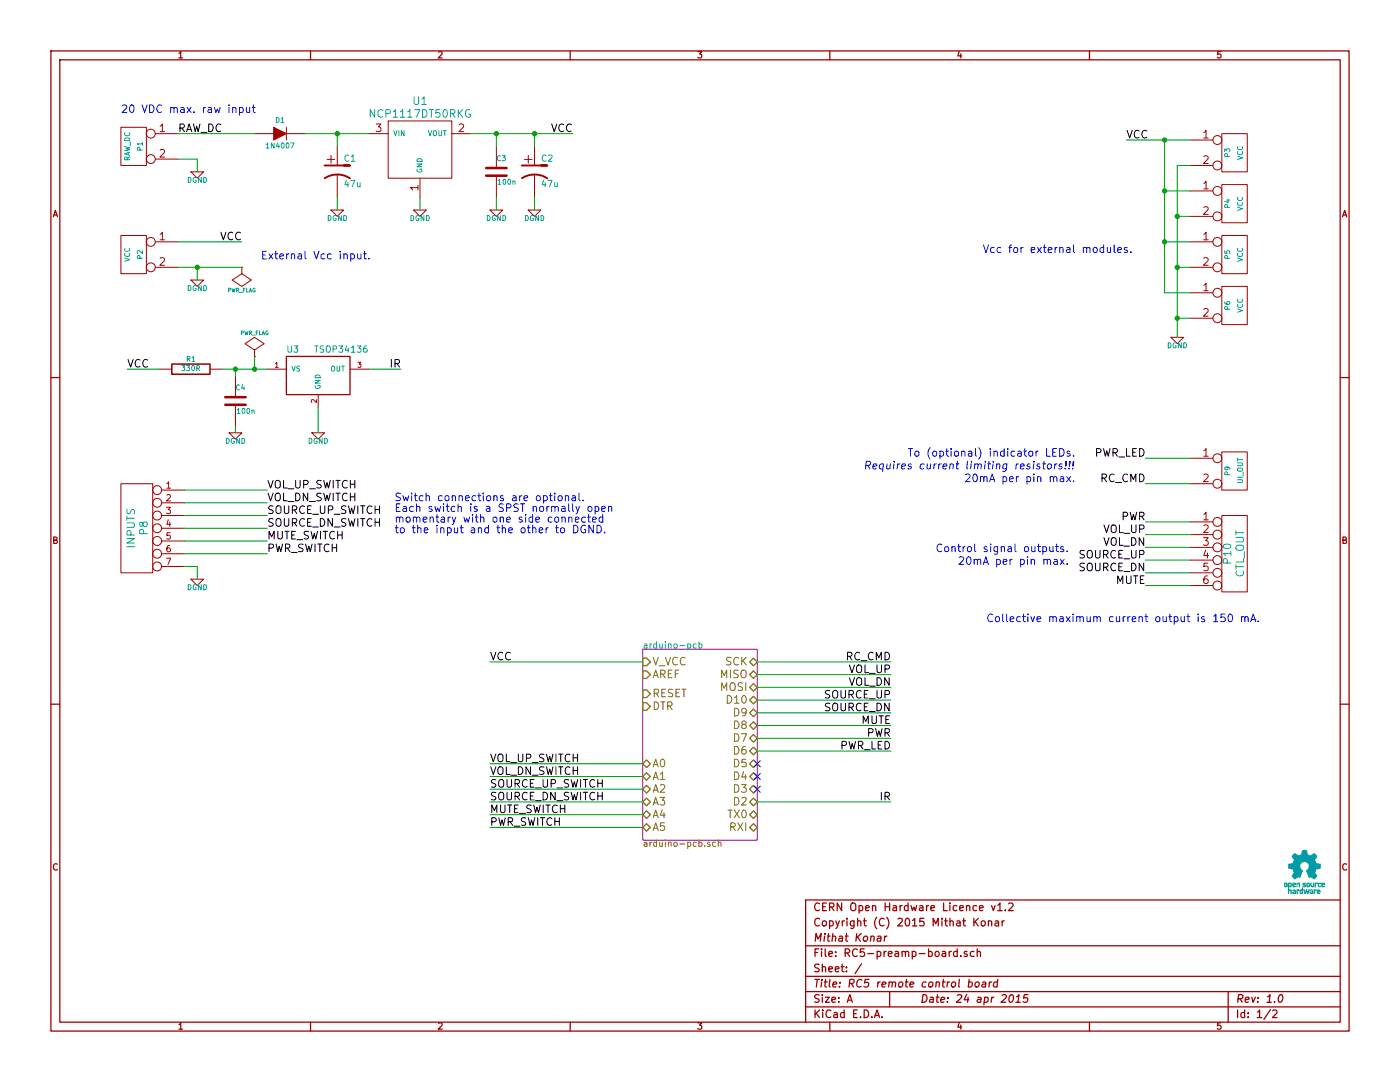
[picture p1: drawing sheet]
EESchema Schematic File Version 2
LIBS:mfk_atmel
LIBS:mfk_opto
LIBS:mfk_vreg
LIBS:power
LIBS:device
LIBS:transistors
LIBS:conn
LIBS:linear
LIBS:regul
LIBS:74xx
LIBS:cmos4000
LIBS:adc-dac
LIBS:memory
LIBS:xilinx
LIBS:special
LIBS:microcontrollers
LIBS:dsp
LIBS:microchip
LIBS:analog_switches
LIBS:motorola
LIBS:texas
LIBS:intel
LIBS:audio
LIBS:interface
LIBS:digital-audio
LIBS:philips
LIBS:display
LIBS:cypress
LIBS:siliconi
LIBS:opto
LIBS:atmel
LIBS:contrib
LIBS:valves
LIBS:RC5-preamp-board-cache
EELAYER 27 0
EELAYER END
$Descr A 11000 8500
encoding utf-8
Sheet 1 2
Title "RC5 remote control board"
Date "24 apr 2015"
Rev "1.0"
Comp "Mithat Konar"
Comment1 "Copyright (C) 2015 Mithat Konar"
Comment2 "CERN Open Hardware Licence v1.2"
Comment3 ""
Comment4 ""
$EndDescr
$Comp
L CONN_2 P1
U 1 1
P 1050 1150
F 0 "P1" V 1000 1150 40  0000 C CNN
F 1 "RAW_DC" V 1100 1150 40  0000 C CNN
F 2 "mfk-SIL-2" H 1050 1150 60  0001 C CNN
F 3 "" H 1050 1150 60  0000 C CNN
	1    1050 1150
	-1   0    0    -1  
$EndComp
$Comp
L CONN_2 P4
U 1 1
P 9700 1600
F 0 "P4" V 9650 1600 40  0000 C CNN
F 1 "VCC" V 9750 1600 40  0000 C CNN
F 2 "mfk-SIL-2" H 9700 1600 60  0001 C CNN
F 3 "" H 9700 1600 60  0000 C CNN
	1    9700 1600
	1    0    0    -1  
$EndComp
$Comp
L CONN_2 P2
U 1 1
P 1050 2000
F 0 "P2" V 1000 2000 40  0000 C CNN
F 1 "VCC" V 1100 2000 40  0000 C CNN
F 2 "mfk-SIL-2" H 1050 2000 60  0001 C CNN
F 3 "" H 1050 2000 60  0000 C CNN
	1    1050 2000
	-1   0    0    -1  
$EndComp
$Comp
L CONN_2 P5
U 1 1
P 9700 2000
F 0 "P5" V 9650 2000 40  0000 C CNN
F 1 "VCC" V 9750 2000 40  0000 C CNN
F 2 "mfk-SIL-2" H 9700 2000 60  0001 C CNN
F 3 "" H 9700 2000 60  0000 C CNN
	1    9700 2000
	1    0    0    -1  
$EndComp
$Comp
L CONN_2 P6
U 1 1
P 9700 2400
F 0 "P6" V 9650 2400 40  0000 C CNN
F 1 "VCC" V 9750 2400 40  0000 C CNN
F 2 "mfk-SIL-2" H 9700 2400 60  0001 C CNN
F 3 "" H 9700 2400 60  0000 C CNN
	1    9700 2400
	1    0    0    -1  
$EndComp
$Comp
L CONN_2 P3
U 1 1
P 9700 1200
F 0 "P3" V 9650 1200 40  0000 C CNN
F 1 "VCC" V 9750 1200 40  0000 C CNN
F 2 "mfk-SIL-2" H 9700 1200 60  0001 C CNN
F 3 "" H 9700 1200 60  0000 C CNN
	1    9700 1200
	1    0    0    -1  
$EndComp
$Comp
L DGND #PWR01
U 1 1
P 9250 2650
F 0 "#PWR01" H 9250 2650 40  0001 C CNN
F 1 "DGND" H 9250 2580 40  0000 C CNN
F 2 "" H 9250 2650 60  0000 C CNN
F 3 "" H 9250 2650 60  0000 C CNN
	1    9250 2650
	1    0    0    -1  
$EndComp
$Comp
L CONN_7 P8
U 1 1
P 1100 4150
F 0 "P8" V 1070 4150 60  0000 C CNN
F 1 "INPUTS" V 1170 4150 60  0000 C CNN
F 2 "mfk-SIL-7" H 1100 4150 60  0001 C CNN
F 3 "" H 1100 4150 60  0000 C CNN
	1    1100 4150
	-1   0    0    -1  
$EndComp
$Comp
L DGND #PWR02
U 1 1
P 1550 4550
F 0 "#PWR02" H 1550 4550 40  0001 C CNN
F 1 "DGND" H 1550 4480 40  0000 C CNN
F 2 "" H 1550 4550 60  0000 C CNN
F 3 "" H 1550 4550 60  0000 C CNN
	1    1550 4550
	1    0    0    -1  
$EndComp
Text Label 2100 3850 0    60   ~ 0
VOL_UP_SWITCH
Text Label 2100 3950 0    60   ~ 0
VOL_DN_SWITCH
Text Label 2100 4050 0    60   ~ 0
SOURCE_UP_SWITCH
Text Label 2100 4150 0    60   ~ 0
SOURCE_DN_SWITCH
Text Label 2100 4250 0    60   ~ 0
MUTE_SWITCH
Text Label 2100 4350 0    60   ~ 0
PWR_SWITCH
Text Label 9000 4200 2    60   ~ 0
VOL_UP
Text Label 9000 4300 2    60   ~ 0
VOL_DN
Text Label 9000 4400 2    60   ~ 0
SOURCE_UP
Text Label 9000 4500 2    60   ~ 0
SOURCE_DN
Text Label 9000 4600 2    60   ~ 0
MUTE
Text Label 9000 4100 2    60   ~ 0
PWR
Text Label 9000 3600 2    60   ~ 0
PWR_LED
Text Notes 3100 3950 0    60   ~ 0
Switch connections are optional.\nEach switch is a SPST normally open\nmomentary with one side connected\nto the input and the other to DGND.
Text Label 9000 3800 2    60   ~ 0
RC_CMD
$Comp
L CONN_6 P10
U 1 1
P 9700 4350
F 0 "P10" V 9650 4350 60  0000 C CNN
F 1 "CTL_OUT" V 9750 4350 60  0000 C CNN
F 2 "mfk-SIL-6" H 9700 4350 60  0001 C CNN
F 3 "" H 9700 4350 60  0000 C CNN
	1    9700 4350
	1    0    0    -1  
$EndComp
$Comp
L CONN_2 P9
U 1 1
P 9700 3700
F 0 "P9" V 9650 3700 40  0000 C CNN
F 1 "UI_OUT" V 9750 3700 40  0000 C CNN
F 2 "mfk-SIL-2" H 9700 3700 60  0001 C CNN
F 3 "" H 9700 3700 60  0000 C CNN
	1    9700 3700
	1    0    0    -1  
$EndComp
Text Label 3850 6000 0    60   ~ 0
VOL_UP_SWITCH
Text Label 3850 6100 0    60   ~ 0
VOL_DN_SWITCH
Text Label 3850 6300 0    60   ~ 0
SOURCE_DN_SWITCH
Text Label 3850 6400 0    60   ~ 0
MUTE_SWITCH
Text Label 3850 6500 0    60   ~ 0
PWR_SWITCH
Text Label 3850 6200 0    60   ~ 0
SOURCE_UP_SWITCH
Text Label 7000 5300 2    60   ~ 0
VOL_UP
Text Label 7000 5400 2    60   ~ 0
VOL_DN
Text Label 7000 5500 2    60   ~ 0
SOURCE_UP
Text Label 7000 5600 2    60   ~ 0
SOURCE_DN
Text Label 7000 5700 2    60   ~ 0
MUTE
Text Label 7000 5800 2    60   ~ 0
PWR
Text Label 7000 5900 2    60   ~ 0
PWR_LED
$Comp
L CP1 C1
U 1 1
P 2650 1350
F 0 "C1" H 2700 1450 50  0000 L CNN
F 1 "47u" H 2700 1250 50  0000 L CNN
F 2 "mfk-CRP_5.0_2.0_0.5" H 2650 1350 60  0001 C CNN
F 3 "~" H 2650 1350 60  0000 C CNN
	1    2650 1350
	1    0    0    -1  
$EndComp
$Comp
L CP1 C2
U 1 1
P 4200 1350
F 0 "C2" H 4250 1450 50  0000 L CNN
F 1 "47u" H 4250 1250 50  0000 L CNN
F 2 "mfk-CRP_5.0_2.0_0.5" H 4200 1350 60  0001 C CNN
F 3 "~" H 4200 1350 60  0000 C CNN
	1    4200 1350
	1    0    0    -1  
$EndComp
$Comp
L C C3
U 1 1
P 3900 1350
F 0 "C3" H 3900 1450 40  0000 L CNN
F 1 "100n" H 3906 1265 40  0000 L CNN
F 2 "mfk-C_4.0_2.5_2.5_0.5" H 3938 1200 30  0001 C CNN
F 3 "~" H 3900 1350 60  0000 C CNN
	1    3900 1350
	1    0    0    -1  
$EndComp
Text Label 4500 1050 2    60   ~ 0
VCC
$Comp
L DGND #PWR03
U 1 1
P 1550 2200
F 0 "#PWR03" H 1550 2200 40  0001 C CNN
F 1 "DGND" H 1550 2130 40  0000 C CNN
F 2 "" H 1550 2200 60  0000 C CNN
F 3 "" H 1550 2200 60  0000 C CNN
	1    1550 2200
	1    0    0    -1  
$EndComp
Text Label 1900 1900 2    60   ~ 0
VCC
$Comp
L DGND #PWR04
U 1 1
P 1550 1350
F 0 "#PWR04" H 1550 1350 40  0001 C CNN
F 1 "DGND" H 1550 1280 40  0000 C CNN
F 2 "" H 1550 1350 60  0000 C CNN
F 3 "" H 1550 1350 60  0000 C CNN
	1    1550 1350
	1    0    0    -1  
$EndComp
Text Label 1400 1050 0    60   ~ 0
RAW_DC
Text Notes 950  900  0    60   ~ 0
20 VDC max. raw input
$Comp
L DIODE D1
U 1 1
P 2200 1050
F 0 "D1" H 2200 1150 40  0000 C CNN
F 1 "1N4007" H 2200 950 40  0000 C CNN
F 2 "mfk-DO-41" H 2200 1050 60  0001 C CNN
F 3 "~" H 2200 1050 60  0000 C CNN
	1    2200 1050
	1    0    0    -1  
$EndComp
$Comp
L DGND #PWR05
U 1 1
P 2650 1650
F 0 "#PWR05" H 2650 1650 40  0001 C CNN
F 1 "DGND" H 2650 1580 40  0000 C CNN
F 2 "" H 2650 1650 60  0000 C CNN
F 3 "" H 2650 1650 60  0000 C CNN
	1    2650 1650
	1    0    0    -1  
$EndComp
$Comp
L DGND #PWR06
U 1 1
P 4200 1650
F 0 "#PWR06" H 4200 1650 40  0001 C CNN
F 1 "DGND" H 4200 1580 40  0000 C CNN
F 2 "" H 4200 1650 60  0000 C CNN
F 3 "" H 4200 1650 60  0000 C CNN
	1    4200 1650
	1    0    0    -1  
$EndComp
$Comp
L DGND #PWR07
U 1 1
P 3900 1650
F 0 "#PWR07" H 3900 1650 40  0001 C CNN
F 1 "DGND" H 3900 1580 40  0000 C CNN
F 2 "" H 3900 1650 60  0000 C CNN
F 3 "" H 3900 1650 60  0000 C CNN
	1    3900 1650
	1    0    0    -1  
$EndComp
$Comp
L DGND #PWR08
U 1 1
P 3300 1650
F 0 "#PWR08" H 3300 1650 40  0001 C CNN
F 1 "DGND" H 3300 1580 40  0000 C CNN
F 2 "" H 3300 1650 60  0000 C CNN
F 3 "" H 3300 1650 60  0000 C CNN
	1    3300 1650
	1    0    0    -1  
$EndComp
$Comp
L PWR_FLAG #FLG09
U 1 1
P 1900 2100
F 0 "#FLG09" H 1900 2195 30  0001 C CNN
F 1 "PWR_FLAG" H 1900 2280 30  0000 C CNN
F 2 "" H 1900 2100 60  0000 C CNN
F 3 "" H 1900 2100 60  0000 C CNN
	1    1900 2100
	-1   0    0    1   
$EndComp
EndData
$EndBitmap
Text Label 8850 1100 0    60   ~ 0
VCC
$Comp
L IR_MOD U3
U 1 1
P 2500 3000
F 0 "U3" H 2250 3250 50  0000 L CNN
F 1 "TSOP34136 " H 2700 3250 50  0000 C CNN
F 2 "mfk-Vishay-TSOP341xx-alt" H 2500 2900 60  0001 C CNN
F 3 "~" H 2500 2900 60  0000 C CNN
	1    2500 3000
	1    0    0    -1  
$EndComp
$Comp
L R R1
U 1 1
P 1500 2900
F 0 "R1" V 1580 2900 40  0000 C CNN
F 1 "330R" V 1507 2901 40  0000 C CNN
F 2 "mfk-R_0.25W_RN55" V 1430 2900 30  0001 C CNN
F 3 "~" H 1500 2900 30  0000 C CNN
	1    1500 2900
	0    -1   -1   0   
$EndComp
Text Label 1000 2900 0    60   ~ 0
VCC
$Comp
L C C4
U 1 1
P 1850 3150
F 0 "C4" H 1850 3250 40  0000 L CNN
F 1 "100n" H 1856 3065 40  0000 L CNN
F 2 "mfk-C_4.0_2.5_2.5_0.5" H 1888 3000 30  0001 C CNN
F 3 "~" H 1850 3150 60  0000 C CNN
	1    1850 3150
	1    0    0    -1  
$EndComp
$Comp
L DGND #PWR010
U 1 1
P 1850 3400
F 0 "#PWR010" H 1850 3400 40  0001 C CNN
F 1 "DGND" H 1850 3330 40  0000 C CNN
F 2 "" H 1850 3400 60  0000 C CNN
F 3 "" H 1850 3400 60  0000 C CNN
	1    1850 3400
	1    0    0    -1  
$EndComp
$Comp
L DGND #PWR011
U 1 1
P 2500 3400
F 0 "#PWR011" H 2500 3400 40  0001 C CNN
F 1 "DGND" H 2500 3330 40  0000 C CNN
F 2 "" H 2500 3400 60  0000 C CNN
F 3 "" H 2500 3400 60  0000 C CNN
	1    2500 3400
	1    0    0    -1  
$EndComp
$Comp
L PWR_FLAG #FLG012
U 1 1
P 2000 2800
F 0 "#FLG012" H 2000 2895 30  0001 C CNN
F 1 "PWR_FLAG" H 2000 2980 30  0000 C CNN
F 2 "" H 2000 2800 60  0000 C CNN
F 3 "" H 2000 2800 60  0000 C CNN
	1    2000 2800
	1    0    0    -1  
$EndComp
$Sheet
S 5050 5100 900  1500
U 55316B24
F0 "arduino-pcb" 50
F1 "arduino-pcb.sch" 50
F2 "DTR" I L 5050 5550 60 
F3 "A5" B L 5050 6500 60 
F4 "A4" B L 5050 6400 60 
F5 "A3" B L 5050 6300 60 
F6 "A2" B L 5050 6200 60 
F7 "A1" B L 5050 6100 60 
F8 "A0" B L 5050 6000 60 
F9 "V_VCC" I L 5050 5200 60 
F10 "D7" B R 5950 5800 60 
F11 "D6" B R 5950 5900 60 
F12 "D5" B R 5950 6000 60 
F13 "D4" B R 5950 6100 60 
F14 "D3" B R 5950 6200 60 
F15 "D2" B R 5950 6300 60 
F16 "TX0" B R 5950 6400 60 
F17 "RXI" B R 5950 6500 60 
F18 "RESET" I L 5050 5450 60 
F19 "AREF" I L 5050 5300 60 
F20 "SCK" B R 5950 5200 60 
F21 "MISO" B R 5950 5300 60 
F22 "MOSI" B R 5950 5400 60 
F23 "D10" B R 5950 5500 60 
F24 "D9" B R 5950 5600 60 
F25 "D8" B R 5950 5700 60 
$EndSheet
Text Label 3850 5200 0    60   ~ 0
VCC
Text Label 3150 2900 2    60   ~ 0
IR
Text Label 7000 6300 2    60   ~ 0
IR
Wire Wire Line
	9350 1300 9250 1300
Wire Wire Line
	9250 1300 9250 2650
Wire Wire Line
	9350 2500 9250 2500
Connection ~ 9250 2500
Wire Wire Line
	9350 2100 9250 2100
Connection ~ 9250 2100
Wire Wire Line
	9350 1700 9250 1700
Connection ~ 9250 1700
Wire Wire Line
	8850 1100 9350 1100
Wire Wire Line
	9150 2300 9350 2300
Wire Wire Line
	9350 1900 9150 1900
Connection ~ 9150 1900
Wire Wire Line
	9350 1500 9150 1500
Connection ~ 9150 1500
Connection ~ 9150 1100
Wire Wire Line
	1450 3850 2100 3850
Wire Wire Line
	1450 3950 2100 3950
Wire Wire Line
	1450 4050 2100 4050
Wire Wire Line
	1450 4150 2100 4150
Wire Wire Line
	1450 4250 2100 4250
Wire Wire Line
	1450 4350 2100 4350
Wire Wire Line
	1450 4450 1550 4450
Wire Wire Line
	1550 4450 1550 4550
Wire Wire Line
	9350 3600 9000 3600
Wire Wire Line
	9350 3800 9000 3800
Wire Wire Line
	9350 4100 9000 4100
Wire Wire Line
	9350 4200 9000 4200
Wire Wire Line
	9350 4300 9000 4300
Wire Wire Line
	9350 4400 9000 4400
Wire Wire Line
	9350 4500 9000 4500
Wire Wire Line
	9350 4600 9000 4600
Wire Wire Line
	5050 6200 3850 6200
Wire Wire Line
	3850 6500 5050 6500
Wire Wire Line
	3850 6400 5050 6400
Wire Wire Line
	3850 6300 5050 6300
Wire Wire Line
	5050 6100 3850 6100
Wire Wire Line
	5050 6000 3850 6000
Wire Wire Line
	1550 2200 1550 2100
Wire Wire Line
	1400 2100 1900 2100
Wire Wire Line
	1400 1900 1900 1900
Wire Wire Line
	2650 1050 2650 1150
Wire Wire Line
	1550 1350 1550 1250
Wire Wire Line
	1550 1250 1400 1250
Connection ~ 2650 1050
Wire Wire Line
	2000 1050 1400 1050
Wire Wire Line
	2400 1050 2900 1050
Wire Wire Line
	3900 1650 3900 1550
Wire Wire Line
	4200 1650 4200 1550
Wire Wire Line
	2650 1650 2650 1550
Connection ~ 1550 2100
Wire Wire Line
	1750 2900 2100 2900
Wire Wire Line
	1250 2900 1000 2900
Wire Wire Line
	2500 3200 2500 3400
Wire Wire Line
	1850 3400 1850 3350
Wire Wire Line
	2900 2900 3150 2900
Wire Wire Line
	5050 5200 3850 5200
Wire Wire Line
	5950 6300 7000 6300
Wire Wire Line
	5950 5900 7000 5900
Wire Wire Line
	5950 5300 7000 5300
Wire Wire Line
	5950 5400 7000 5400
Wire Wire Line
	5950 5500 7000 5500
Wire Wire Line
	7000 5600 5950 5600
Wire Wire Line
	7000 5700 5950 5700
Wire Wire Line
	5950 5800 7000 5800
Wire Wire Line
	5950 5200 7000 5200
Text Label 7000 5200 2    60   ~ 0
RC_CMD
NoConn ~ 5950 6000
NoConn ~ 5950 6100
NoConn ~ 5950 6200
Text Notes 8450 3600 2    60   ~ 0
To (optional) indicator LEDs.\n
Text Notes 8450 3700 2    60   Italic 0
Requires current limiting resistors!!!
Text Notes 8900 2000 2    60   ~ 0
Vcc for external modules.
Text Notes 2050 2050 0    60   ~ 0
External Vcc input.
Text Notes 8400 4350 2    60   ~ 0
Control signal outputs.
Wire Wire Line
	1850 2950 1850 2900
Connection ~ 1850 2900
Wire Wire Line
	2000 2800 2000 2900
Connection ~ 2000 2900
$Comp
L NCP1117 U1
U 1 1
P 3300 1200
F 0 "U1" H 3300 1600 60  0000 C CNN
F 1 "NCP1117DT50RKG" H 3300 1500 60  0000 C CNN
F 2 "mfk-IPC7351-trans-TO228P1003X238-3N" H 3300 1200 60  0001 C CNN
F 3 "~" H 3300 1200 60  0000 C CNN
	1    3300 1200
	1    0    0    -1  
$EndComp
Wire Wire Line
	3300 1650 3300 1550
Wire Wire Line
	3900 1150 3900 1050
Wire Wire Line
	4200 1050 4200 1150
Connection ~ 3900 1050
Connection ~ 4200 1050
Wire Wire Line
	3700 1050 4500 1050
Text Notes 8450 3800 2    60   ~ 0
20mA per pin max.
Wire Wire Line
	9150 1100 9150 2300
Text Notes 8400 4450 2    60   ~ 0
20mA per pin max.
Text Notes 7750 4900 0    60   ~ 0
Collective maximum current output is 150 mA.
$EndSCHEMATC
